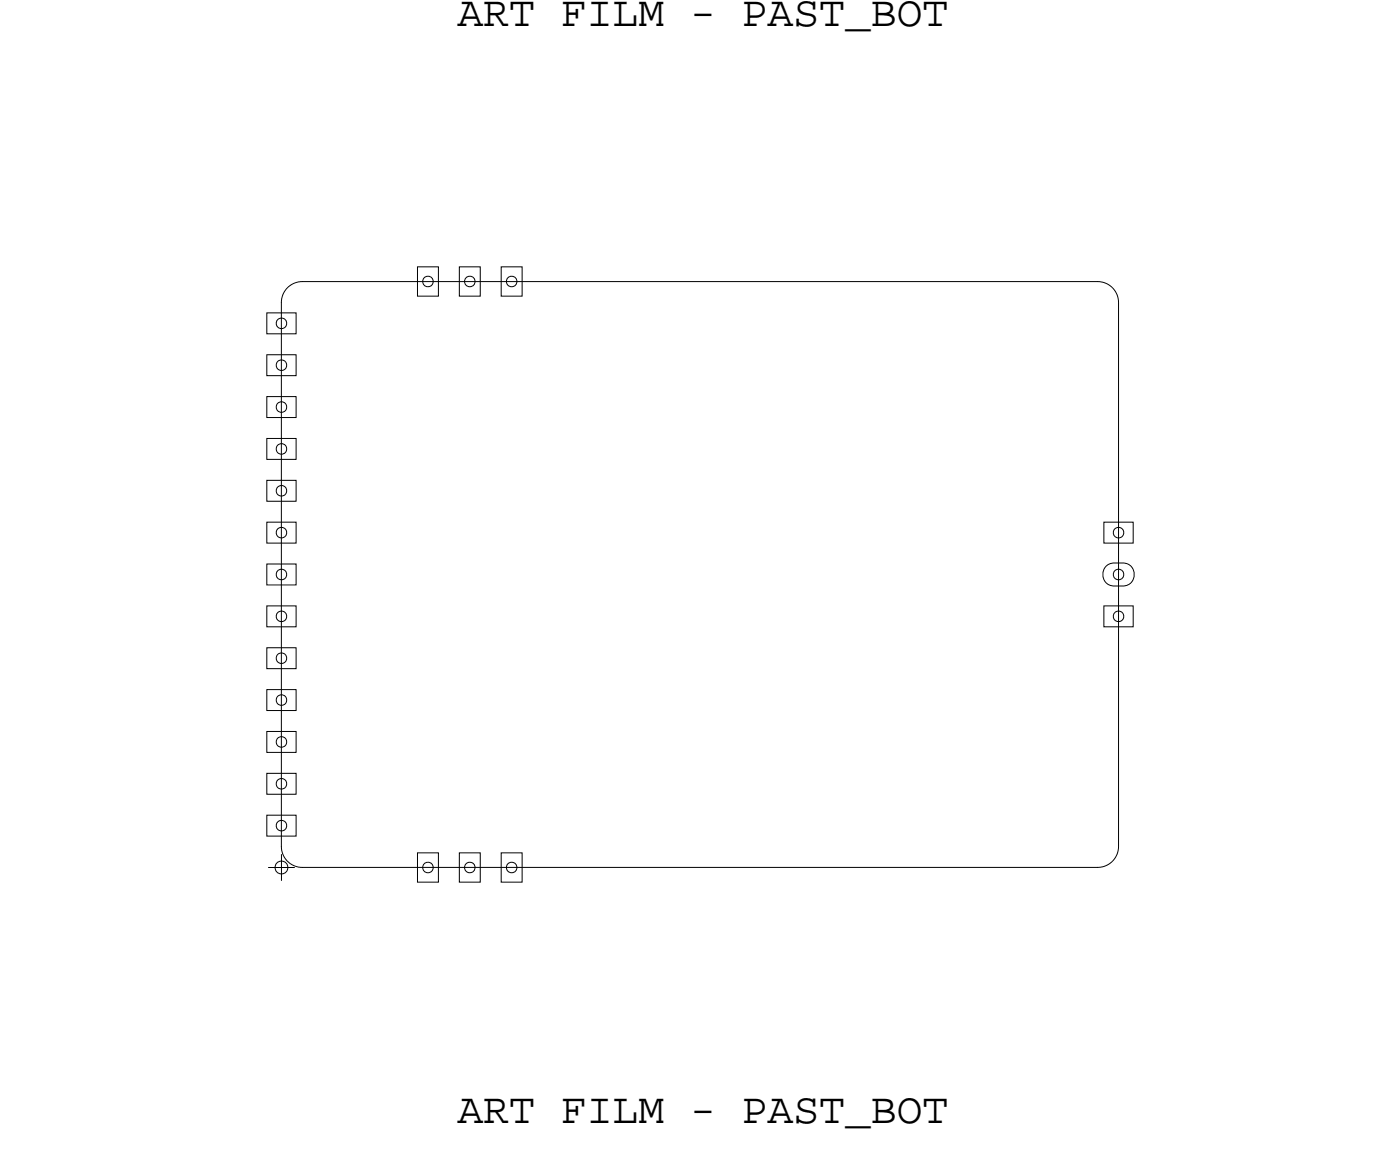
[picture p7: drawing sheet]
<svg xmlns="http://www.w3.org/2000/svg" width="67mm" height="55mm" viewBox="0 0 67 55" stroke-linecap="round" stroke-linejoin="round" font-family="sans-serif">
<!-- layer: Board Outline -->
<path d="M13.4 14.5v25.9zM14.4 13.5h38.1zM14.4 13.5a1 1 0 0 0-1 1M52.5 13.5a1 1 0 0 1 1 1M53.5 14.5v25.9zM13.4 40.4a1 1 0 0 0 1 1M14.4 41.4h38.1zM53.5 40.4a1 1 0 0 1-1 1" fill="none" stroke="#000" stroke-width=".05"/>
<!-- layer: Nets -->
<g fill="none" stroke="#000" stroke-width=".05">
<path d="M12.8 14.9h1.3v1h-1.3zM12.8 18.9h1.3v1h-1.3zM12.8 16.9h1.3v1h-1.3zM13.3 15.3l.2-.1 .1 .1 .1 .1-.1 .2-.1 .1-.2-.1-.1-.2zM13.3 19.3l.2-.1 .1 .1 .1 .1-.1 .2-.1 .1-.2-.1-.1-.2zM13.3 17.3l.2-.1 .1 .1 .1 .1-.1 .2-.1 .1-.2-.1-.1-.2zM19.9 12.7h1v1.5h-1zM20.3 13.3l.1-.1 .2 .1 .1 .1-.1 .2-.2 .1-.1-.1-.1-.2zM21.9 12.7h1v1.5h-1zM22.3 13.3l.2-.1 .1 .1 .1 .1-.1 .2-.1 .1-.2-.1-.1-.2zM23.9 12.7h1v1.5h-1zM24.3 13.3l.2-.1 .1 .1 .1 .1-.1 .2-.1 .1-.2-.1-.1-.2z"/>
<path d="M12.8 38.9h1.3v1h-1.3zM12.8 32.9h1.3v1h-1.3zM12.8 34.9h1.3v1h-1.3zM12.8 30.9h1.3v1h-1.3zM12.8 28.9h1.3v1h-1.3zM12.8 26.9h1.3v1h-1.3zM12.8 24.9h1.3v1h-1.3zM12.8 20.9h1.3v1h-1.3zM12.8 22.9h1.3v1h-1.3zM12.8 36.9h1.3v1h-1.3zM13.3 39.3l.2-.1 .1 .1 .1 .1-.1 .2-.1 .1-.2-.1-.1-.2zM13.3 33.3l.2-.1 .1 .1 .1 .1-.1 .2-.1 .1-.2-.1-.1-.2z"/>
<path d="M13.3 35.3l.2-.1 .1 .1 .1 .1-.1 .2-.1 .1-.2-.1-.1-.2zM13.3 31.3l.2-.1 .1 .1 .1 .1-.1 .2-.1 .1-.2-.1-.1-.2zM13.3 29.3l.2-.1 .1 .1 .1 .1-.1 .2-.1 .1-.2-.1-.1-.2zM13.3 27.3l.2-.1 .1 .1 .1 .1-.1 .2-.1 .1-.2-.1-.1-.2zM13.3 25.3l.2-.1 .1 .1 .1 .1-.1 .2-.1 .1-.2-.1-.1-.2zM13.3 21.3l.2-.1 .1 .1 .1 .1-.1 .2-.1 .1-.2-.1-.1-.2zM13.3 23.3l.2-.1 .1 .1 .1 .1-.1 .2-.1 .1-.2-.1-.1-.2zM13.3 37.3l.2-.1 .1 .1 .1 .1-.1 .2-.1 .1-.2-.1-.1-.2zM52.7 24.9h1.5v1h-1.5zM52.7 28.9h1.5v1h-1.5zM52.9 27a.93 .93 0 0 1 1.3 .3v.3a.85 .85 0 0 1-1.5 0v-.3zM53.3 27.3l.1-.1 .2 .1 .1 .1-.1 .2-.2 .1-.1-.1-.1-.2z"/>
<path d="M53.3 25.3l.1-.1 .2 .1 .1 .1-.1 .2-.2 .1-.1-.1-.1-.2zM53.3 29.3l.1-.1 .2 .1 .1 .1-.1 .2-.2 .1-.1-.1-.1-.2zM19.9 40.7h1v1.4h-1zM20.3 41.3l.1-.1 .2 .1 .1 .1-.1 .2-.2 .1-.1-.1-.1-.2zM21.9 40.7h1v1.4h-1zM22.3 41.3l.2-.1 .1 .1 .1 .1-.1 .2-.1 .1-.2-.1-.1-.2zM23.9 40.7h1v1.4h-1zM24.3 41.3l.2-.1 .1 .1 .1 .1-.1 .2-.1 .1-.2-.1-.1-.2z"/>
</g>
<!-- layer: Drawing Origin -->
<path d="M12.8 41.4h1.3M13.2 41.2l.3-.1 .2 .1 .1 .2-.1 .3-.2 .1-.3-.1-.1-.3zM13.5 40.8v1.3" fill="none" stroke="#000" stroke-width=".05"/>
<g font-size="2.1">
<text x="21.9" y="1.2">ART FILM - PAST_BOT</text>
<text x="21.9" y="53.7">ART FILM - PAST_BOT</text>
</g>
</svg>
